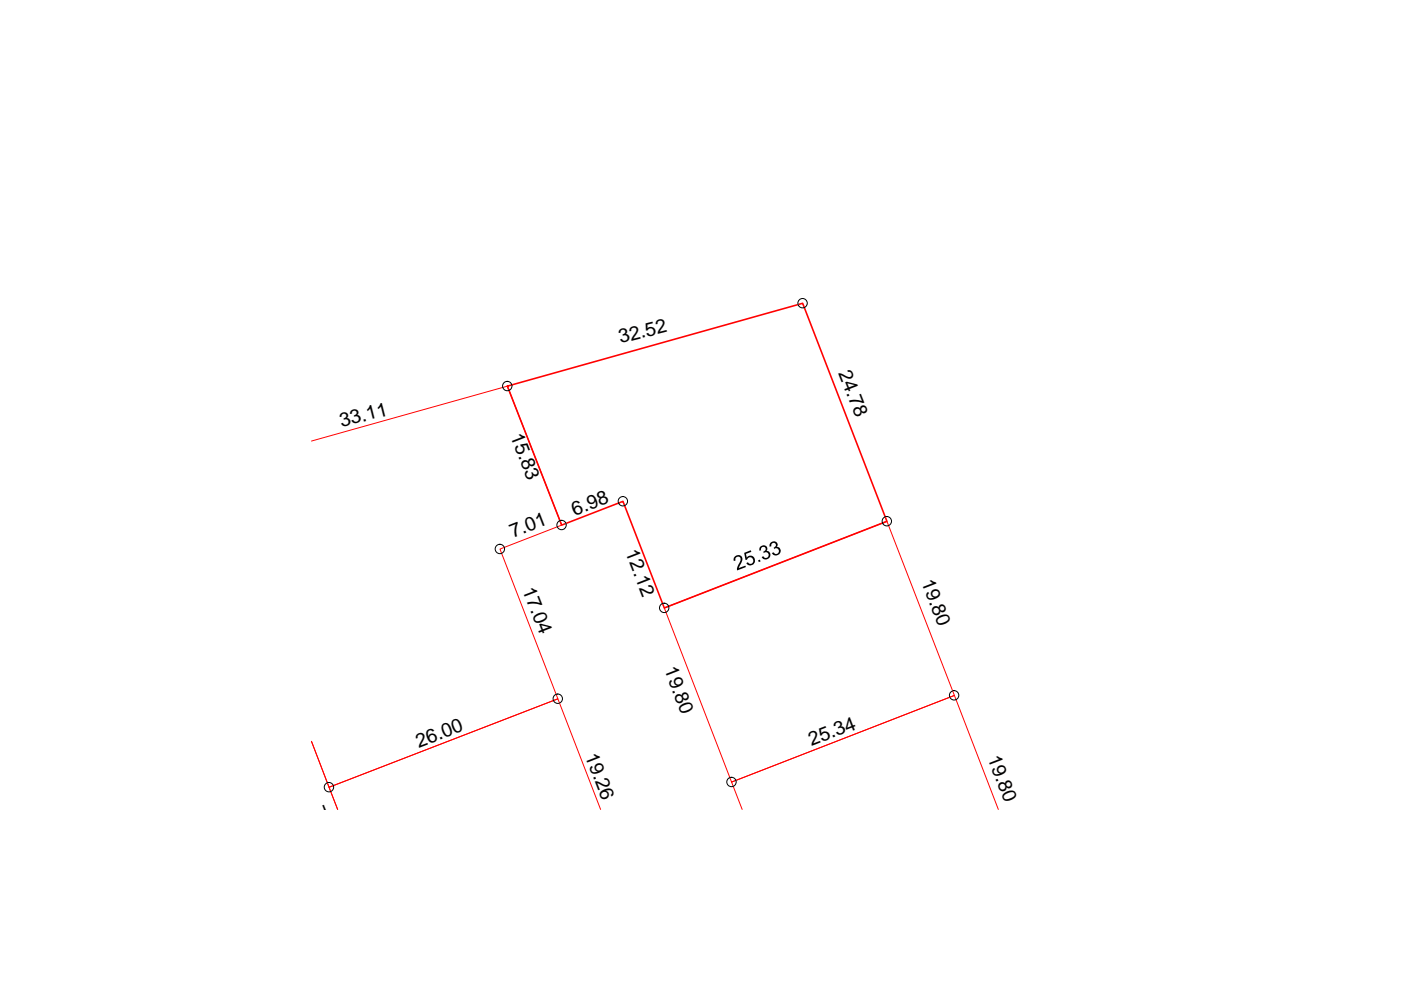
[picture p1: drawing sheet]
<svg xmlns="http://www.w3.org/2000/svg" width="297mm" height="210mm" viewBox="0 0 297 210" stroke-linecap="round" stroke-linejoin="round" font-family="sans-serif">
<path d="M66 93.5l41.6-11.6 11.5 29.4-13.1 5.1 12.3 31.8-48.5 18.7-3.8-9.7 5.6 14.4-1.8-4.7 48.5-18.7 9 23.4M140.8 128.9l47.2-18.4 14.4 36.9-47.3 18.4zM157.4 171.6l-2.3-5.8 47.3-18.4 9.3 24.2" fill="none" stroke="#f00" stroke-width=".21"/>
<path d="M107.6 81.9l62.6-17.6 17.8 46.2-47.2 18.4-8.7-22.6-13 5z" fill="none" stroke="#f00" stroke-width=".34"/>
<g fill="none" stroke="#000" stroke-width=".21">
<circle cx="170.2" cy="64.3" r=".99"/>
<circle cx="107.5" cy="81.9" r=".99"/>
<circle cx="106" cy="116.4" r=".99"/>
<circle cx="119.1" cy="111.3" r=".99"/>
<circle cx="132.1" cy="106.3" r=".99"/>
<circle cx="188" cy="110.5" r=".99"/>
<circle cx="140.8" cy="128.9" r=".99"/>
<circle cx="118.3" cy="148.1" r=".99"/>
<circle cx="202.3" cy="147.4" r=".99"/>
<circle cx="69.7" cy="166.9" r=".99"/>
<circle cx="155.1" cy="165.8" r=".99"/>
</g>
<path d="M155.7 118l.6-.3h.5l.3 .1 .3 .5-.1 .7-.7 1.4 1.4-.5 .2 .3-1.9 .7v-.5l.7-1.6v-.4l-.3-.4-.4 .1-.4 .3 .1 .4-.4 .2-.1-.6zM157.8 117.2l1.4-.5 .1 .3-1.1 .4 .1 .8 .6-.4 .6 .1 .4 .3 .2 .9-.5 .6-.7 .2-.6-.4-.1-.1 .4-.2 .4 .3h.4l.2-.2 .1-.5-.1-.4-.4-.2h-.5l-.3 .5h-.3zM160.7 118.8l.4-.1 .1 .3-.3 .2zM161.2 115.9l.9-.3 .5 .4 .1 .5-.2 .3 .6 .2 .3 .6-.4 .8-.5 .2h-.4l-.5-.3-.1-.2 .3-.2 .6 .4 .5-.4v-.6l-.3-.2-.7 .2-.1-.4h.2a.52 .52 0 0 0 .3-.7 .52 .52 0 0 0-.7-.3 .52 .52 0 0 0-.2 .8l-.4 .1v-.7zM163.3 115.1l.9-.3 .6 .3 .1 .5-.2 .4 .5 .1 .3 .5v.5l-.4 .5-.8 .2-.6-.4v-.1l.3-.2 .3 .3h.5l.3-.2v-.5l-.3-.5-.7 .2-.1-.3 .5-.4-.1-.4-.2-.2-.5 .1-.2 .6-.3 .1z" fill="#000"/>
<g font-size="4.1">
<text x="131.6" y="72.8" transform="rotate(-14 131.6 72.8)">32.52</text>
<text x="177.7" y="79" transform="rotate(69 177.7 79)">24.78</text>
<text x="72.4" y="90.6" transform="rotate(-14 72.4 90.6)">33.11</text>
<text x="108.2" y="92.4" transform="rotate(69 108.2 92.4)">15.83</text>
<text x="121.8" y="109.4" transform="rotate(-21 121.8 109.4)">6.98</text>
<text x="108.7" y="114.1" transform="rotate(-21 108.7 114.1)">7.01</text>
<text x="132.5" y="117.1" transform="rotate(69 132.5 117.1)">12.12</text>
<text x="110.7" y="125.1" transform="rotate(69 110.7 125.1)">17.04</text>
<text x="195.3" y="123.3" transform="rotate(69 195.3 123.3)">19.80</text>
<text x="140.8" y="141.9" transform="rotate(69 140.8 141.9)">19.80</text>
<text x="88.8" y="158.5" transform="rotate(-21 88.8 158.5)">26.00</text>
<text x="124" y="160.3" transform="rotate(69 124 160.3)">19.26</text>
<text x="172.1" y="158.2" transform="rotate(-21 172.1 158.2)">25.34</text>
<text x="209.3" y="160.6" transform="rotate(69 209.3 160.6)">19.80</text>
<text x="66" y="171.4" transform="rotate(69 66 171.4)">7.46</text>
</g>
</svg>
